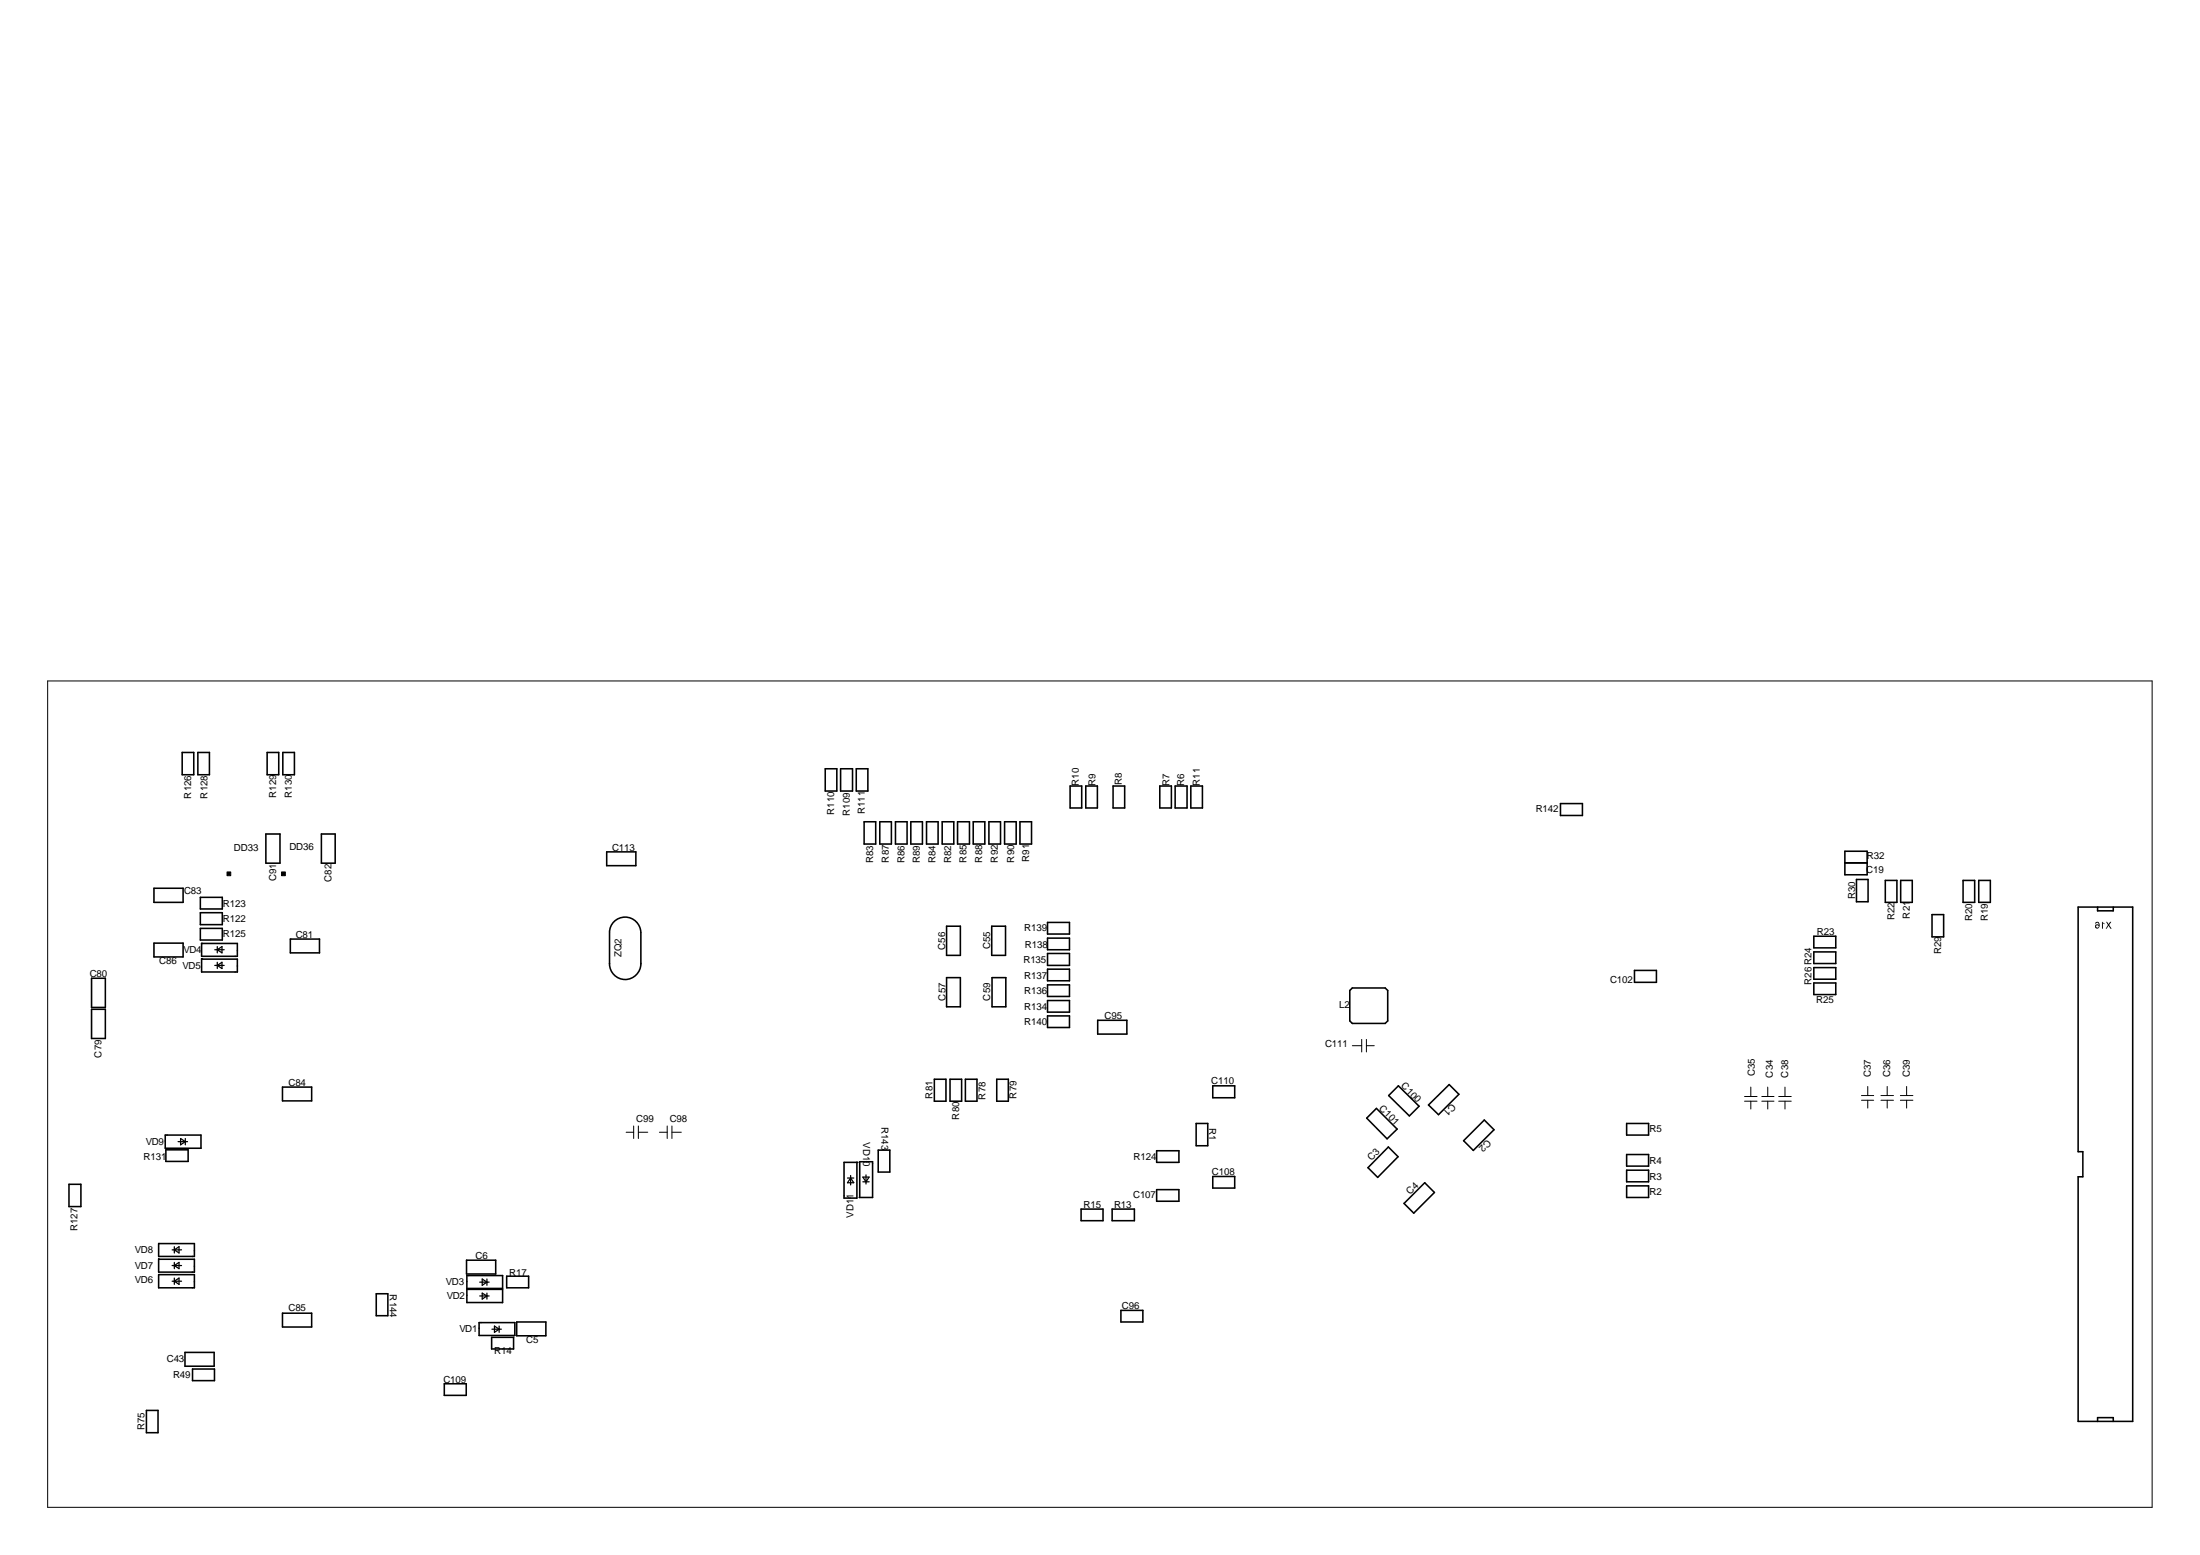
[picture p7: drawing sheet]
<svg xmlns="http://www.w3.org/2000/svg" width="297mm" height="210mm" viewBox="0 0 297 210" stroke-linecap="round" stroke-linejoin="round" font-family="sans-serif">
<g fill="none" stroke="#000" stroke-width=".21">
<path d="M20.8 119.9h3.9v1.9h-3.9zM24.6 101.6h1.6v3h-1.6zM26.7 101.6h1.6v3h-1.6zM35.9 112.6h1.9v3.9h-1.9zM36.1 101.6h1.5v3h-1.5zM38.2 101.6h1.6v3h-1.6zM43.4 112.6h1.9v3.9h-1.9zM81.9 115h4v1.9h-4zM111.4 103.8h1.6v3h-1.6zM113.5 103.8h1.6v3h-1.6zM115.6 103.8h1.6v3h-1.6zM116.7 110.9h1.5v3h-1.5z"/>
<path d="M118.8 110.9h1.6v3h-1.6zM120.9 110.9h1.6v3h-1.6zM123 110.9h1.5v3h-1.5zM125.1 110.9h1.6v3h-1.6zM127.2 110.9h1.6v3h-1.6zM129.3 110.9h1.6v3h-1.6zM131.4 110.9h1.6v3h-1.6zM133.5 110.9h1.6v3h-1.6zM135.6 110.9h1.6v3h-1.6zM137.7 110.9h1.6v3h-1.6zM144.5 106.1h1.5v3h-1.5zM146.6 106.1h1.6v3h-1.6z"/>
<path d="M150.3 106.1h1.5v3h-1.5zM156.6 106.1h1.6v3h-1.6zM158.7 106.1h1.6v3h-1.6zM160.8 106.1h1.5v3h-1.5zM210.7 108.5h3v1.6h-3zM249.1 114.9h3v3.2h-3zM249.1 116.5h3M250.7 118.7h1.5v3h-1.5zM254.6 118.8h1.5v3h-1.5zM256.6 118.8h1.6v3h-1.6zM265 118.8h1.6v3h-1.6zM267.2 118.8h1.5v3h-1.5z"/>
<path d="M12.4 132.1h1.8v3.9h-1.8zM12.4 136.2h1.8v4h-1.8zM20.8 127.3h3.9v1.9h-3.9zM27.1 121.1h2.9v1.6h-2.9zM27.1 123.2h2.9v1.6h-2.9zM27.1 125.3h2.9v1.6h-2.9zM27.2 129.4h.1M27.2 127.4h.1M27.2 129.4v1.8h4.8v-1.7h-4.8M27.2 127.4h4.8v1.7h-4.8zM39.2 126.8h3.9v1.8h-3.9zM82.3 125.9a2.12 2.12 0 0 1 2.1-2.1 2.12 2.12 0 0 1 2.1 2.1"/>
<path d="M82.3 130.1a2.12 2.12 0 0 0 2.1 2.1 2.12 2.12 0 0 0 2.1-2.1M82.3 125.9v4.2M86.5 125.9v4.2M127.8 125h1.9v4h-1.9zM127.8 132h1.9v3.9h-1.9zM133.9 125h1.9v4h-1.9zM133.9 132h1.9v3.9h-1.9zM141.4 124.5h3v1.6h-3zM141.4 126.6h3v1.6h-3zM141.4 128.7h3v1.6h-3zM141.4 130.8h3v1.6h-3zM141.4 132.9h3v1.6h-3z"/>
<path d="M141.4 135.1h3v1.5h-3zM141.4 137.1h3v1.6h-3zM148.2 137.7h3.9v1.9h-3.9zM182.2 133.7l.4-.3h4.4l.4 .3v4.1l-.4 .3h-4.4l-.4-.3zM220.7 131h2.9v1.6h-2.9zM244.9 126.4h3v1.5h-3zM244.9 128.5h3v1.6h-3zM244.9 130.6h3v1.6h-3zM244.9 132.7h3v1.6h-3zM260.9 123.5h1.5v3h-1.5zM280.6 122.4h7.4v69.5h-7.4v-33.1h.6v-3.3h-.6zM283.2 122.4v.6h2.1v-.6"/>
<path d="M9.3 159.9h1.6v3h-1.6zM22.3 153.2h4.8v1.8h-4.8zM22.4 155.2h3v1.6h-3zM38.1 146.7h4v1.9h-4zM114 156.9h1.7v4.8h-1.7zM115.7 156.9h.1M118.6 155.3h1.5v2.9h-1.5zM126.2 145.7h1.5v2.9h-1.5zM128.3 145.7h1.5v2.9h-1.5zM130.3 145.7h1.6v2.9h-1.6zM134.6 145.7h1.5v2.9h-1.5zM156.2 155.3h3v1.6h-3z"/>
<path d="M161.5 151.7h1.6v3h-1.6zM163.7 146.6h3v1.6h-3zM163.7 158.8h3v1.6h-3zM185.8 149.6l2.8 2.8-1.3 1.3-2.8-2.8zM187.5 154.8l1.3 1.3-2.8 2.8-1.3-1.3zM187.5 147.9l1.3-1.3 2.8 2.7-1.3 1.3zM192.9 149.2l2.8-2.8 1.3 1.3-2.8 2.8zM197.6 154l2.8-2.8 1.3 1.3-2.8 2.8zM219.6 151.7h3v1.5h-3zM219.6 155.8h3v1.6h-3zM219.6 158h3v1.5h-3zM21.4 172.1h4.8v1.7h-4.8z"/>
<path d="M21.4 167.9h4.8v1.7h-4.8zM21.5 169.9l-.1 1.8h4.8v-1.7h-4.7M38.1 177.3h4v1.8h-4zM50.8 174.6h1.6v3h-1.6zM63 170.1h3.9v1.9h-3.9zM63 174h4.9v1.8h-4.9zM63 172.2h4.9v1.7h-4.9zM64.7 178.5h4.8v1.8h-4.8zM68.4 172.3h3v1.5h-3zM69.8 178.4h3.9v1.9h-3.9zM116 161.6h1.8v-4.8h-1.7v4.8M146 163.2h2.9v1.6h-2.9z"/>
<path d="M150.2 163.2h3v1.6h-3zM151.3 176.9h3v1.5h-3zM156.2 160.6h3v1.6h-3zM189.6 162.4l2.8-2.7 1.3 1.3-2.8 2.8zM219.6 160.1h3v1.5h-3zM19.8 190.4h1.5v3h-1.5zM25 182.6h3.9v1.8h-3.9zM26 184.8h3v1.6h-3zM60 186.8h2.9v1.6h-2.9zM66.4 180.5h2.9v1.6h-2.9zM283.2 191.9v-.5h2.1v.5"/>
</g>
<g fill="none" stroke="#000" stroke-width=".14">
<path d="M6.4 91.9h284.2v111.6h-284.2zM84.5 152.8h1.1M85.6 152v1.7M86.2 152.8h1.3M86.2 152v1.7M89 152.8h1.1M90.1 152v1.7M90.7 152.8h1.3M90.7 152v1.7M182.6 141.2h1.3M183.9 140.3v1.7M184.5 141.2h1"/>
<path d="M184.5 140.3v1.7M235.5 148h1.7M235.5 148.6h1.7M236.4 146.7v1.3M236.4 148.6v1.1M237.9 148h1.6M237.9 148.6h1.6M238.7 146.7v1.3M238.7 148.6v1.1M240.2 148h1.7M240.2 148.6h1.7M241 146.7v1.3"/>
<path d="M241 148.6v1.1M251.3 147.9h1.7M251.3 148.5h1.7M252.2 146.7v1.2M252.2 148.5v1.1M254 147.9h1.7M254 148.5h1.7M254.8 146.7v1.2M254.8 148.5v1.1M256.6 147.9h1.7M256.6 148.5h1.7M257.4 146.7v1.2"/>
<path d="M257.4 148.5v1.1"/>
</g>
<g fill="#000" stroke="#000" stroke-width=".14">
<path d="M30.6 117.7h.6v.5h-.6z" fill-rule="evenodd"/>
<path d="M38 117.7h.5v.5h-.5z" fill-rule="evenodd"/>
</g>
<g fill="none" stroke="#000" stroke-width=".17">
<path d="M29 130.3h1.3M29 128.2h1.3M29.3 130.3l.7-.4v.8zM29.3 127.8v.8M29.3 129.9v.8M29.3 128.2l.7-.4v.8zM24 154.1h1.3M24.4 153.7l.6 .4-.6 .4zM25 153.7v.8M114.4 159h.9M114.9 159l.4 .7h-.9zM114.9 158.7v1.2"/>
<path d="M116.5 158.9h.8l-.4 .6zM116.5 159.5h.8M116.9 158.6v1.2M23.2 170.8h1.3M23.2 168.7h1.3M23.2 172.9h1.3M23.5 170.8l.7-.4v.9zM23.5 168.3v.8M23.5 170.4v.9M23.5 172.5v.9M23.5 168.7l.7-.4v.8zM23.5 172.9l.7-.4v.9z"/>
<path d="M64.8 174.9h1.2M64.8 173.1h1.2M65.1 174.6l.6 .3-.6 .5zM65.1 172.6l.6 .5-.6 .4zM65.7 172.6v.9M65.7 174.6v.8M66.4 179.4h1.3M66.8 179l.6 .4-.6 .4zM67.4 179v.8"/>
</g>
<path d="M284.4 124.4l.2 .5-.3 .5h.1l.3-.5 .2 .5h.2l-.3-.5 .3-.5h-.2l-.2 .4-.2-.4zM283.8 124.4v1h.1v-.8l.2 .2v-.2zM283 124.5l-.1 .2 .4-.1 .1 .3-.1-.1h-.4v.4l.1 .1a.45 .45 0 0 0 .5-.4 .45 .45 0 0 0-.4-.5zM283 124.9h.3v.3h-.1h-.2z" fill-rule="evenodd" fill="#000"/>
<g font-size="1.3">
<text x="25.8" y="107.8" transform="rotate(-90 25.8 107.8)">R126</text>
<text x="28" y="107.8" transform="rotate(-90 28 107.8)">R128</text>
<text x="37.3" y="107.7" transform="rotate(-90 37.3 107.7)">R129</text>
<text x="39.4" y="107.7" transform="rotate(-90 39.4 107.7)">R130</text>
<text x="145.7" y="106.1" transform="rotate(-90 145.7 106.1)">R10</text>
<text x="147.9" y="106.1" transform="rotate(-90 147.9 106.1)">R9</text>
<text x="151.5" y="106" transform="rotate(-90 151.5 106)">R8</text>
<text x="157.9" y="106.1" transform="rotate(-90 157.9 106.1)">R7</text>
<text x="159.9" y="106.1" transform="rotate(-90 159.9 106.1)">R6</text>
<text x="162" y="106.1" transform="rotate(-90 162 106.1)">R11</text>
<text x="112.6" y="110" transform="rotate(-90 112.6 110)">R110</text>
<text x="114.7" y="110.1" transform="rotate(-90 114.7 110.1)">R109</text>
<text x="116.8" y="109.9" transform="rotate(-90 116.8 109.9)">R111</text>
<text x="207.3" y="109.7">R142</text>
<text x="31.6" y="114.8">DD33</text>
<text x="37.3" y="119" transform="rotate(-90 37.3 119)">C91</text>
<text x="39.1" y="114.7">DD36</text>
<text x="44.7" y="119.1" transform="rotate(-90 44.7 119.1)">C82</text>
<text x="82.6" y="114.8">C113</text>
<text x="117.9" y="116.6" transform="rotate(-90 117.9 116.6)">R83</text>
<text x="120" y="116.4" transform="rotate(-90 120 116.4)">R87</text>
<text x="122.1" y="116.6" transform="rotate(-90 122.1 116.6)">R86</text>
<text x="124.2" y="116.6" transform="rotate(-90 124.2 116.6)">R89</text>
<text x="126.3" y="116.6" transform="rotate(-90 126.3 116.6)">R84</text>
<text x="128.4" y="116.6" transform="rotate(-90 128.4 116.6)">R82</text>
<text x="130.5" y="116.4" transform="rotate(-90 130.5 116.4)">R85</text>
<text x="132.6" y="116.4" transform="rotate(-90 132.6 116.4)">R88</text>
<text x="134.7" y="116.4" transform="rotate(-90 134.7 116.4)">R92</text>
<text x="136.9" y="116.4" transform="rotate(-90 136.9 116.4)">R90</text>
<text x="138.9" y="116.3" transform="rotate(-90 138.9 116.3)">R91</text>
<text x="252" y="117.8">C19</text>
<text x="252.1" y="116">R32</text>
<text x="24.8" y="120.7">C83</text>
<text x="30.1" y="124.5">R122</text>
<text x="30.1" y="122.4">R123</text>
<text x="138.3" y="125.7">R139</text>
<text x="250.5" y="121.4" transform="rotate(-90 250.5 121.4)">R30</text>
<text x="255.8" y="124.2" transform="rotate(-90 255.8 124.2)">R22</text>
<text x="257.9" y="124" transform="rotate(-90 257.9 124)">R21</text>
<text x="266.3" y="124.3" transform="rotate(-90 266.3 124.3)">R20</text>
<text x="268.4" y="124.3" transform="rotate(-90 268.4 124.3)">R19</text>
<text x="12.1" y="131.9">C80</text>
<text x="21.5" y="130.2">C86</text>
<text x="24.6" y="130.8">VD5</text>
<text x="24.8" y="128.7">VD4</text>
<text x="30.1" y="126.5">R125</text>
<text x="39.9" y="126.6">C81</text>
<text x="83.9" y="129.2" transform="rotate(-90 83.9 129.2)">ZQ2</text>
<text x="127.6" y="128.2" transform="rotate(-90 127.6 128.2)">C56</text>
<text x="133.7" y="128.1" transform="rotate(-90 133.7 128.1)">C55</text>
<text x="138.2" y="130">R135</text>
<text x="138.4" y="127.9">R138</text>
<text x="245.3" y="126.2">R23</text>
<text x="262.1" y="128.8" transform="rotate(-90 262.1 128.8)">R29</text>
<text x="127.7" y="135.1" transform="rotate(-90 127.7 135.1)">C57</text>
<text x="133.7" y="135.1" transform="rotate(-90 133.7 135.1)">C59</text>
<text x="138.3" y="134.2">R136</text>
<text x="138.3" y="132.1">R137</text>
<text x="138.3" y="136.3">R134</text>
<text x="149.1" y="137.6">C95</text>
<text x="180.8" y="136.1">L2</text>
<text x="217.4" y="132.7">C102</text>
<text x="244.6" y="132.9" transform="rotate(-90 244.6 132.9)">R26R24</text>
<text x="245.2" y="135.4">R25</text>
<text x="13.7" y="142.8" transform="rotate(-90 13.7 142.8)">C79</text>
<text x="138.3" y="138.3">R140</text>
<text x="178.9" y="141.4">C111</text>
<text x="38.9" y="146.6">C84</text>
<text x="125.9" y="148.3" transform="rotate(-90 125.9 148.3)">R81</text>
<text x="133.1" y="148.4" transform="rotate(-90 133.1 148.4)">R78</text>
<text x="137.2" y="148.3" transform="rotate(-90 137.2 148.3)">R79</text>
<text x="163.5" y="146.3">C110</text>
<text x="186.1" y="149.7" transform="rotate(45 186.1 149.7)">C101</text>
<text x="189.1" y="146.7" transform="rotate(45 189.1 146.7)">C100</text>
<text x="196" y="148.9" transform="rotate(135 196 148.9)">C1</text>
<text x="236.9" y="145.3" transform="rotate(-90 236.9 145.3)">C35</text>
<text x="239.4" y="145.5" transform="rotate(-90 239.4 145.5)">C34</text>
<text x="241.4" y="145.5" transform="rotate(-90 241.4 145.5)">C38</text>
<text x="252.6" y="145.4" transform="rotate(-90 252.6 145.4)">C37</text>
<text x="255.2" y="145.4" transform="rotate(-90 255.2 145.4)">C36</text>
<text x="257.9" y="145.4" transform="rotate(-90 257.9 145.4)">C39</text>
<text x="19.7" y="154.6">VD9</text>
<text x="85.9" y="151.4">C99</text>
<text x="90.4" y="151.4">C98</text>
<text x="116.5" y="154.1" transform="rotate(90 116.5 154.1)">VD10</text>
<text x="119" y="152.1" transform="rotate(90 119 152.1)">R143</text>
<text x="129.5" y="151.1" transform="rotate(-90 129.5 151.1)">R80</text>
<text x="163.2" y="152.2" transform="rotate(90 163.2 152.2)">R1</text>
<text x="200.8" y="153.7" transform="rotate(135 200.8 153.7)">C2</text>
<text x="222.7" y="152.8">R5</text>
<text x="19.4" y="156.5">R131</text>
<text x="153" y="161.8">C107</text>
<text x="153" y="156.5">R124</text>
<text x="163.6" y="158.6">C108</text>
<text x="185.2" y="156.8" transform="rotate(-45 185.2 156.8)">C3</text>
<text x="190.4" y="161.3" transform="rotate(-45 190.4 161.3)">C4</text>
<text x="222.7" y="159.2">R3</text>
<text x="222.7" y="157.2">R4</text>
<text x="222.7" y="161.3">R2</text>
<text x="10.5" y="166.2" transform="rotate(-90 10.5 166.2)">R127</text>
<text x="115.2" y="164.4" transform="rotate(-90 115.2 164.4)">VD11</text>
<text x="146.3" y="163.1">R15</text>
<text x="150.4" y="163">R13</text>
<text x="18.2" y="171.3">VD7</text>
<text x="18.2" y="169.1">VD8</text>
<text x="18.2" y="173.2">VD6</text>
<text x="60.2" y="173.5">VD3</text>
<text x="64.2" y="170">C6</text>
<text x="68.7" y="172.2">R17</text>
<text x="38.9" y="177">C85</text>
<text x="52.6" y="174.7" transform="rotate(90 52.6 174.7)">R144</text>
<text x="60.3" y="175.4">VD2</text>
<text x="62" y="179.8">VD1</text>
<text x="151.5" y="176.7">C96</text>
<text x="22.5" y="183.9">C43</text>
<text x="23.4" y="186">R49</text>
<text x="66.7" y="182.8">R14</text>
<text x="71" y="181.3">C5</text>
<text x="59.9" y="186.6">C109</text>
<text x="19.5" y="193.1" transform="rotate(-90 19.5 193.1)">R75</text>
</g>
</svg>
